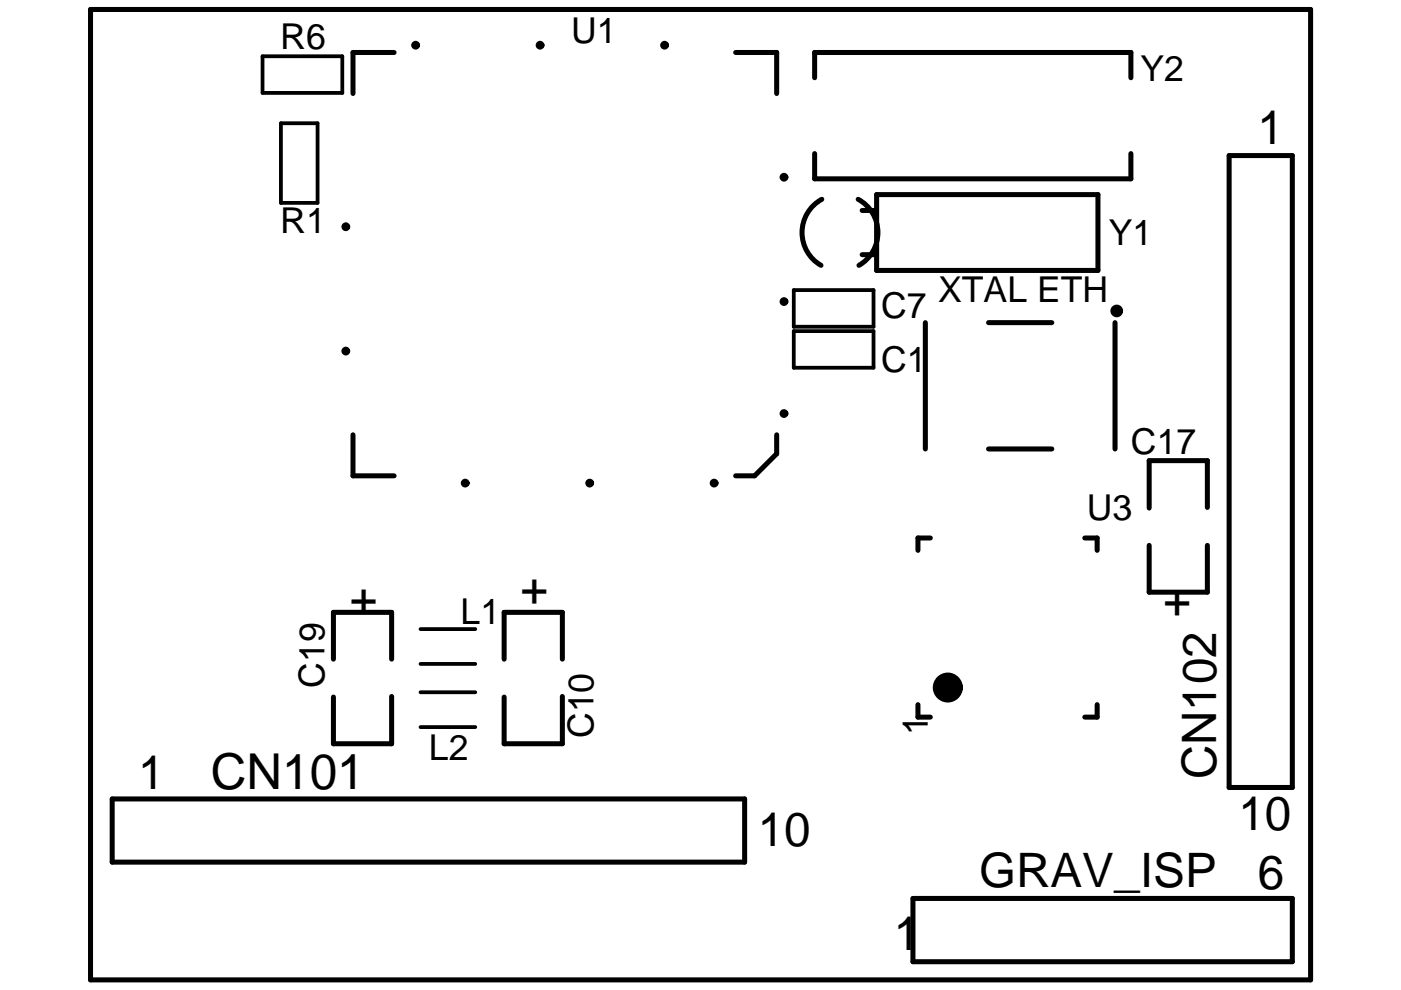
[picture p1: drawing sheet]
<svg xmlns="http://www.w3.org/2000/svg" width="297mm" height="210mm" viewBox="0 0 297 210" stroke-linecap="round" stroke-linejoin="round" font-family="sans-serif">
<path d="M55.7 11.9h16.9v7.8h-16.9zM59.6 26.1h7.7v16.9h-7.7zM168.3 61.5h16.9v7.8h-16.9zM168.3 70.2h16.9v7.8h-16.9zM89.2 133.4h11.6M89.2 154.2h11.6M89.2 140.8h11.6M89.2 146.8h11.6" fill="none" stroke="#000" stroke-width=".8"/>
<g fill="none" stroke="#000" stroke-width="1.1">
<path d="M19.2 2h258.7v205.8h-258.7zM83.6 11.1h-8.8v8.7M156 11.1h8.7v8.7M239.8 16.5v-5.4h-67.1v5.4M239.8 32.6v5.3h-67.1v-5.3M260.6 33h13.4v134h-13.4zM174.2 42.3a8 8 0 0 0-.1 14M181.9 42.3a8 8 0 0 1 .2 14M182.8 54h3.1M182.8 44.6h3.1M185.9 41.3h46.9v16.1h-46.9M185.9 41.3v16.1"/>
<path d="M196.2 68.4v26.8M209.6 68.4h13.4M236.4 68.4v26.8M74.8 92.2v8.7h8.8M164.7 92.2v4l-4.7 4.7h-4M209.6 95.2h13.4M197.2 114.1h-2.6v2.6M230 114.1h2.6v2.6M243.6 115.7v9.9h12.4v-9.9M256 107.6v-9.9h-12.4v10.1M70.7 139.8v-9.9h12.3v9.9M106.9 139.8v-9.9h12.3v9.9"/>
<path d="M83 147.7v10.1h-12.3v-10M119.2 147.7v10.1h-12.3v-10M194.6 149.5v2.6h2.6M232.6 149.5v2.6h-2.6M23.8 169.5h134.1v13.4h-134.1zM193.6 190.6h80.4v13.4h-80.4z"/>
<circle cx="88.1" cy="9.6" r=".4"/>
<circle cx="114.5" cy="9.6" r=".4"/>
<circle cx="140.9" cy="9.6" r=".4"/>
<circle cx="166.2" cy="37.6" r=".4"/>
<circle cx="73.3" cy="48.1" r=".4"/>
<circle cx="73.3" cy="74.5" r=".4"/>
<circle cx="166.2" cy="64" r=".4"/>
<circle cx="166.2" cy="87.7" r=".4"/>
<circle cx="98.6" cy="102.5" r=".4"/>
<circle cx="125" cy="102.5" r=".4"/>
<circle cx="151.4" cy="102.5" r=".4"/>
</g>
<circle cx="236.8" cy="66" r=".68" fill="none" stroke="#000" stroke-width="1.3"/>
<circle cx="201" cy="145.8" r="1.52" fill="none" stroke="#000" stroke-width="3.3"/>
<text font-size="10.5" x="44.7" y="167.3">CN101</text>
<g font-size="10.1">
<text x="266.6" y="30.6">1</text>
<text x="252.5" y="125.1" transform="rotate(180 252.5 125.1)">+</text>
<text x="74.2" y="130.4">+</text>
<text x="110.4" y="128.4">+</text>
<text x="29.3" y="167.3">1</text>
<text x="257.9" y="165.3" transform="rotate(-90 257.9 165.3)">CN102</text>
<text x="160.7" y="179.4">10</text>
<text x="262.6" y="176">10</text>
<text x="207.6" y="188.1">GRAV_ISP</text>
<text x="266.7" y="188.6">6</text>
<text x="189.5" y="201.5">1</text>
</g>
<g font-size="7.6">
<text x="59.4" y="10.5">R6</text>
<text x="121.1" y="9.1">U1</text>
<text x="241.8" y="17.2">Y2</text>
<text x="59.4" y="49.3">R1</text>
<text x="235.1" y="52">Y1</text>
<text x="198.9" y="64.1">XTAL ETH</text>
<text x="186.8" y="67.4">C7</text>
<text x="186.8" y="78.8">C1</text>
<text x="239.8" y="96.2">C17</text>
<text x="230.4" y="110.3">U3</text>
<text x="97.7" y="132.4">L1</text>
<text x="68.8" y="145.8" transform="rotate(-90 68.8 145.8)">C19</text>
<text x="196.7" y="155.8" transform="rotate(-90 196.7 155.8)">1</text>
<text x="90.9" y="161.3">L2</text>
<text x="125.8" y="156.6" transform="rotate(-90 125.8 156.6)">C10</text>
</g>
</svg>
